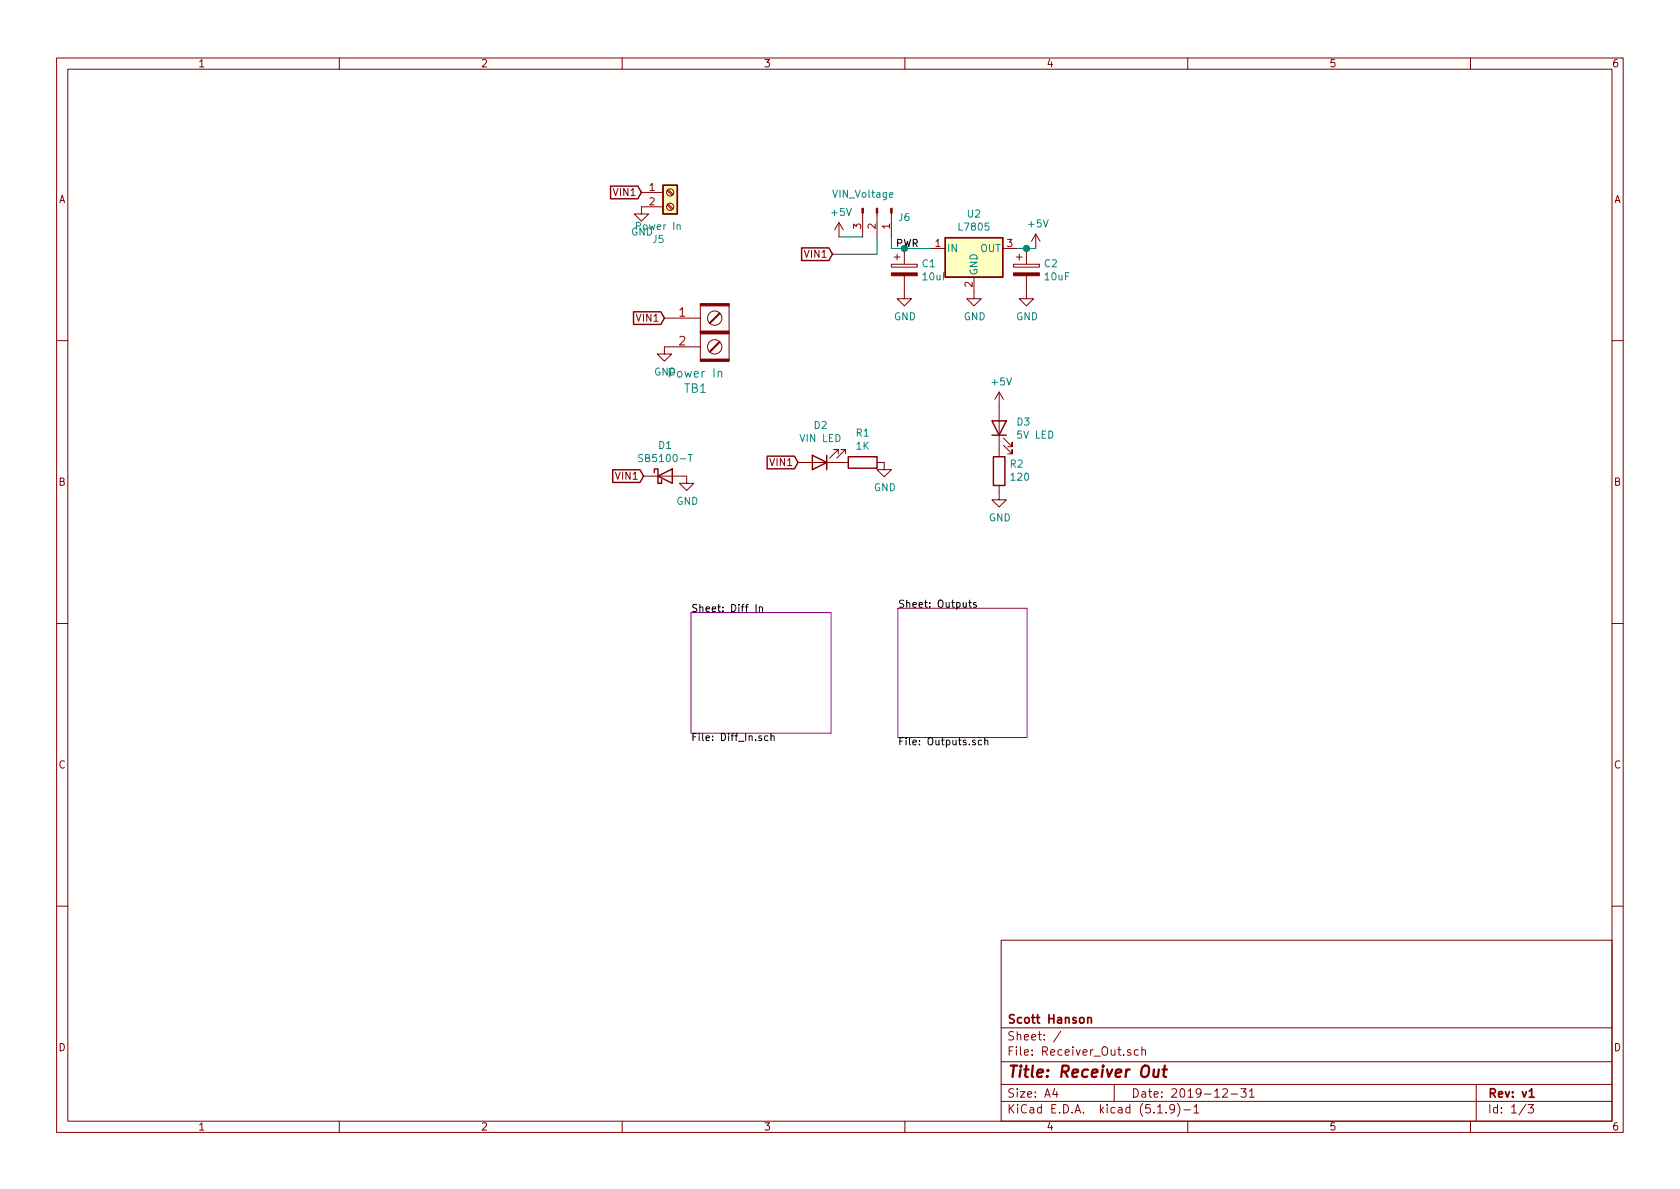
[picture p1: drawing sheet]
<svg xmlns="http://www.w3.org/2000/svg" width="297mm" height="210mm" viewBox="0 0 297 210" stroke-linecap="round" stroke-linejoin="round" font-family="sans-serif">
<g fill="none" stroke="#840000" stroke-width=".18">
<path d="M10 10.3h277v189.9h-277zM12 12.2h273v186.1h-273zM60 10.3v1.9M110 10.3v1.9M160 10.3v1.9M210 10.3v1.9M260 10.3v1.9M113.4 34h3.8M117.2 36.6h-3.8v1.2h1.3l-1.3 1.3-1.3-1.3h1.3M118 36.2l.8 .9M118 33.7l.8 .8M118.1 36.1l.9 .8"/>
<path d="M118.1 33.5l.9 .9M148.3 39.4l-.7 1.2M148.3 39.4v2.5M148.3 39.4l.8 1.2M152.5 37.7v4.2M155.1 37.7v4.2M157.6 37.7v4.2M117.5 56.3h6.3M123.8 53.7h5.1v10.2h-5.1zM157.6 46.7h4.6v.5h-4.6zM158.1 45.5h1M158.6 45v1"/>
<path d="M159.9 48.8v4h1.3l-1.3 1.3-1.3-1.3h1.3M159.9 43.9v2.8M164.6 43.9h2.5M172.2 49v3.8h1.3l-1.3 1.3-1.3-1.3h1.3M177.3 43.9h2.5M179.2 46.7h4.6v.5h-4.6zM179.7 45.5h1M180.2 45v1M181.5 48.8v4h1.3l-1.3 1.3-1.3-1.3h1.3M181.5 43.9v2.8M183.1 41.4l-.7 1.3M183.1 41.4v2.5"/>
<path d="M183.1 41.4l.8 1.3M10 60.2h2M123.8 61.3h-6.3v1.3h1.2l-1.2 1.3-1.3-1.3h1.3M176.7 69.3v11.5M176.7 69.3l-.8 1.3M176.7 69.3l.7 1.3M177.4 78.7l1.5 1.6v-.8v.8h-.7M177.4 77.5l1.5 1.5v-.8v.8h-.7M285 60.2h2M113.8 84.2h7.6v1.3h1.3l-1.3 1.2-1.3-1.2h1.3M141.1 81.8h8.9M148.2 80.3v-.8h-.8h.8l-1.5 1.5"/>
<path d="M149.5 80.3v-.8h-.8h.8l-1.5 1.5M155.1 81.8h1.2v1.3h1.3l-1.3 1.2-1.2-1.2h1.2M176.7 85.8v2.6h1.2l-1.2 1.3-1.3-1.3h1.3M10 110.3h2M285 110.3h2M10 160.2h2M177 166.3h108v32h-108zM285 160.2h2M60 198.3v1.9M110 198.3v1.9M160 198.3v1.9M177 194.8h108"/>
<path d="M177 191.8h108M177 187.8h108M177 181.8h108M186.5 192.5l-.4 1h1M186.8 193v1M187.6 182.3l-1.3 2M197 191.8v3M199.9 185.7l-.4-.1-.2 .2 .1 .2 .5 .2v.3h-.6M201.3 185.7l-.5-.1-.2 .3v.6l.2 .1 .5-.1M201.9 185.7l.2-.1 .4 .1v.9M201.9 185.1v1.5M204.7 196.8h.8"/>
<path d="M206.2 196.7v.1M207.7 196l-.1 .1a.48 .48 0 0 1-.6 .1l-.2-.2 .2-.6a.48 .48 0 0 1 .6 .1 1.27 1.27 0 0 1-.2 1.2l-.4 .1M208.2 195.1a1.71 1.71 0 0 1 0 2.3M209.3 196.3h1.2M210 198.3v1.9M211.1 195.8l.4-.5v1.5M211.1 196.8h.9M216.2 192.7l.2-.2h.4l.2 .5-.9 1h.9M217.7 193.5h1.1M219.4 192.5h.9l-.5 .6 .5 .1v.7l-.3 .1-.6-.1M220.9 193l.4-.5v1.5M220.9 194h.9"/>
<path d="M260 198.3v1.9M261 191.8v6.5M269.8 195.2l-1.2 2M270.2 195.3h.9l-.5 .6 .4 .1v.7l-.2 .1-.6-.1"/>
<circle cx="118.5" cy="34" r=".63"/>
<circle cx="118.5" cy="36.6" r=".63"/>
<circle cx="126.4" cy="56.3" r="1.27"/>
<circle cx="126.4" cy="61.3" r="1.27"/>
</g>
<path d="M192.3 179.9v1M192.3 180.1l.1-.1a.37 .37 0 0 1 .6 .1v.8M270.4 193l.4-.5v1.5M270.4 194h.8" fill="none" stroke="#840000" stroke-width=".3"/>
<path d="M204 189.1v1.2a.56 .56 0 0 0 .7 0M204.9 189.1l-.2 1.3M205.6 189.1h.7M205.9 188.4l-.2 1.8 .1 .1 .4 .1" fill="none" stroke="#840000" stroke-width=".41"/>
<path d="M122.2 108.3h24.7v21.4h-24.7zM158.7 107.6h22.9v22.8h-22.9z" fill="none" stroke="#840084" stroke-width=".18"/>
<path d="M133.7 106.9v1.2M134.3 107.4l.1-.1 .3 .1 .1 .7M134.3 107.3v.8M171.3 106.5h.5M171.4 106.1v1.1l.4 .2M172.6 106.6l-.3-.1-.2 .2 .1 .2 .4 .1v.3h-.5M135.8 130.2l-.4-.1-.2 .2 .1 .6h.5M136.3 130.2l.2-.1 .3 .1 .1 .8M136.3 129.7v1.3M173.6 130.9h-.4l-.2 .2 .1 .6h.5M174.1 131l.2-.1h.3l.1 .8M174.1 130.4v1.3" fill="none" stroke="#000" stroke-width=".18"/>
<g fill="none" stroke="#840000" stroke-width=".25">
<path d="M107.9 32.9h4.9l.6 1.1-.6 1.1h-4.9zM117.2 32.8h2.6v5h-2.6zM112 55.1h4.8l.7 1.2-.7 1.1h-4.8zM141.7 43.8h4.9l.6 1.2-.6 1.1h-4.9zM167.1 42h10.2v7h-10.2zM175.4 74.4h2.5l-1.2 2.6zM175.4 77h2.5M108.3 83.1h4.9l.6 1.1-.6 1.1h-4.9zM115.7 83.6v-.7h.6v2.6h.7v-.7M116.3 84.2l2.6-1.3v2.6zM135.6 80.7h4.9l.6 1.1-.6 1.1h-4.9zM143.6 80.5l2.6 1.3-2.6 1.3z"/>
<path d="M146.2 80.5v2.6M150 80.8h5.1v2h-5.1zM175.6 80.8h2.1v5h-2.1z"/>
</g>
<path d="M119.7 39.9l.2-.2 .3 .1 .1 .8M127 65.8l.2-.1 .4 .1v.9M113.6 80.4h-.4l-.2 .1v.3l.5 .3 .1 .3-.2 .2h-.5M121.7 80.4h.7" fill="none" stroke="#008484" stroke-width=".18"/>
<g fill="#840000" stroke="#840000" stroke-width=".18">
<path d="M152.4 36.8h.3v.9h-.3z"/>
<path d="M154.9 36.8h.3v.9h-.3z"/>
<path d="M157.5 36.8h.2v.9h-.2z"/>
<path d="M179.2 48.3h4.6v.5h-4.6z"/>
<path d="M157.6 48.3h4.6v.5h-4.6z"/>
<path d="M123.8 63.5h5.1v.4h-5.1z"/>
<path d="M123.8 58.5h5.1v.5h-5.1z"/>
<path d="M123.8 53.7h5.1v.4h-5.1z"/>
<path d="M127.2 60.4l.1 .1-1.8 1.8-.1-.1z"/>
<path d="M125.4 57.1l1.8-1.8 .1 .1-1.8 1.8z"/>
</g>
<g fill="#ffffc2" stroke="#ffffc2" stroke-width=".18">
<path d="M167.1 42h10.2v7h-10.2z"/>
<path d="M117.2 32.8h2.6v5h-2.6z"/>
</g>
<path d="M148.3 41.9h4.2M155.1 41.9v3.1h-7.9M157.6 41.9v2h7M179.8 43.9h3.3" fill="none" stroke="#008400" stroke-width=".18"/>
<g fill="#008400" stroke="#008400" stroke-width=".25">
<circle cx="159.9" cy="43.9" r=".51"/>
<circle cx="181.5" cy="43.9" r=".51"/>
</g>
<text font-size="2.8" fill="#840000" x="178" y="190.5">Title: Receiver Out</text>
<g font-size="2.1" fill="#840000">
<text x="120.1" y="56">1</text>
<text x="120.1" y="61.1">2</text>
<text x="178" y="184">Sheet: /</text>
<text x="178" y="181">Scott Hanson</text>
<text x="178" y="186.7">File: Receiver_Out.sch</text>
<text x="178" y="196.9">KiCad E.D.A. kicad (5.1.9)-1</text>
<text x="178" y="194.1">Size: A4</text>
<text x="200" y="194.1">Date: 2019-12-31</text>
<text x="263" y="194.1">Rev: v1</text>
<text x="263" y="196.9">Id: 1/3</text>
</g>
<g font-size="2.1" fill="#008484">
<text x="118.6" y="66.8">Power In</text>
<text x="121" y="69.5">TB1</text>
</g>
<g font-size="1.8" fill="#840000">
<text x="35" y="11.9">1</text>
<text x="85" y="11.9">2</text>
<text x="135" y="11.9">3</text>
<text x="185" y="11.9">4</text>
<text x="235" y="11.9">5</text>
<text x="285" y="11.9">6</text>
<text x="10.4" y="35.9">A</text>
<text x="108.7" y="34.7">VIN1</text>
<text x="114.8" y="33.8">1</text>
<text x="285.4" y="35.9">A</text>
<text x="114.8" y="36.3">2</text>
<text x="152.3" y="40.5" transform="rotate(-90 152.3 40.5)">3</text>
<text x="154.8" y="40.5" transform="rotate(-90 154.8 40.5)">2</text>
<text x="157.4" y="40.5" transform="rotate(-90 157.4 40.5)">1</text>
<text x="142.5" y="45.6">VIN1</text>
<text x="165.4" y="43.7">1</text>
<text x="178.1" y="43.7">3</text>
<text x="172" y="50.8" transform="rotate(-90 172 50.8)">2</text>
<text x="112.8" y="56.9">VIN1</text>
<text x="136.4" y="82.4">VIN1</text>
<text x="10.4" y="85.9">B</text>
<text x="109.1" y="84.8">VIN1</text>
<text x="285.4" y="85.9">B</text>
<text x="10.4" y="135.9">C</text>
<text x="285.4" y="135.9">C</text>
<text x="10.4" y="185.9">D</text>
<text x="285.4" y="185.9">D</text>
<text x="35" y="199.9">1</text>
<text x="85" y="199.9">2</text>
<text x="135" y="199.9">3</text>
<text x="185" y="199.9">4</text>
<text x="235" y="199.9">5</text>
<text x="285" y="199.9">6</text>
</g>
<g font-size="1.8" fill="#008484">
<text x="147.5" y="35">VIN_Voltage</text>
<text x="111.6" y="41.7">GND</text>
<text x="112.7" y="40.7">Power In</text>
<text x="147.1" y="38.2">+5V</text>
<text x="158.9" y="39.1">J6</text>
<text x="169.7" y="40.8">L7805</text>
<text x="171.1" y="38.5">U2</text>
<text x="181.9" y="40.2">+5V</text>
<text x="115.4" y="43">J5</text>
<text x="163.1" y="47.3">C1</text>
<text x="167.4" y="44.6">IN</text>
<text x="173.3" y="44.6">OUT</text>
<text x="184.7" y="47.3">C2</text>
<text x="163.2" y="49.6">10uF</text>
<text x="172.8" y="48.8" transform="rotate(-90 172.8 48.8)">GND</text>
<text x="184.8" y="49.6">10uF</text>
<text x="158.1" y="56.6">GND</text>
<text x="170.4" y="56.6">GND</text>
<text x="179.7" y="56.6">GND</text>
<text x="115.6" y="66.4">GND</text>
<text x="175.4" y="68.2">+5V</text>
<text x="144" y="75.9">D2</text>
<text x="151.4" y="77.2">R1</text>
<text x="179.8" y="75.3">D3</text>
<text x="180" y="77.6">5V LED</text>
<text x="113.6" y="81.7">SB5100-T</text>
<text x="116.5" y="79.4">D1</text>
<text x="141.6" y="78.2">VIN LED</text>
<text x="151.4" y="79.5">1K</text>
<text x="178.6" y="82.7">R2</text>
<text x="119.6" y="89.3">GND</text>
<text x="154.5" y="86.9">GND</text>
<text x="178.8" y="85">120</text>
<text x="174.8" y="92.2">GND</text>
</g>
<g font-size="1.8">
<text x="158.4" y="43.7">PWR</text>
<text x="158.7" y="107.5">Sheet: Outputs</text>
<text x="122.2" y="108.2">Sheet: Diff In</text>
<text x="122.2" y="131">File: Diff_In.sch</text>
<text x="158.7" y="131.8">File: Outputs.sch</text>
</g>
</svg>
